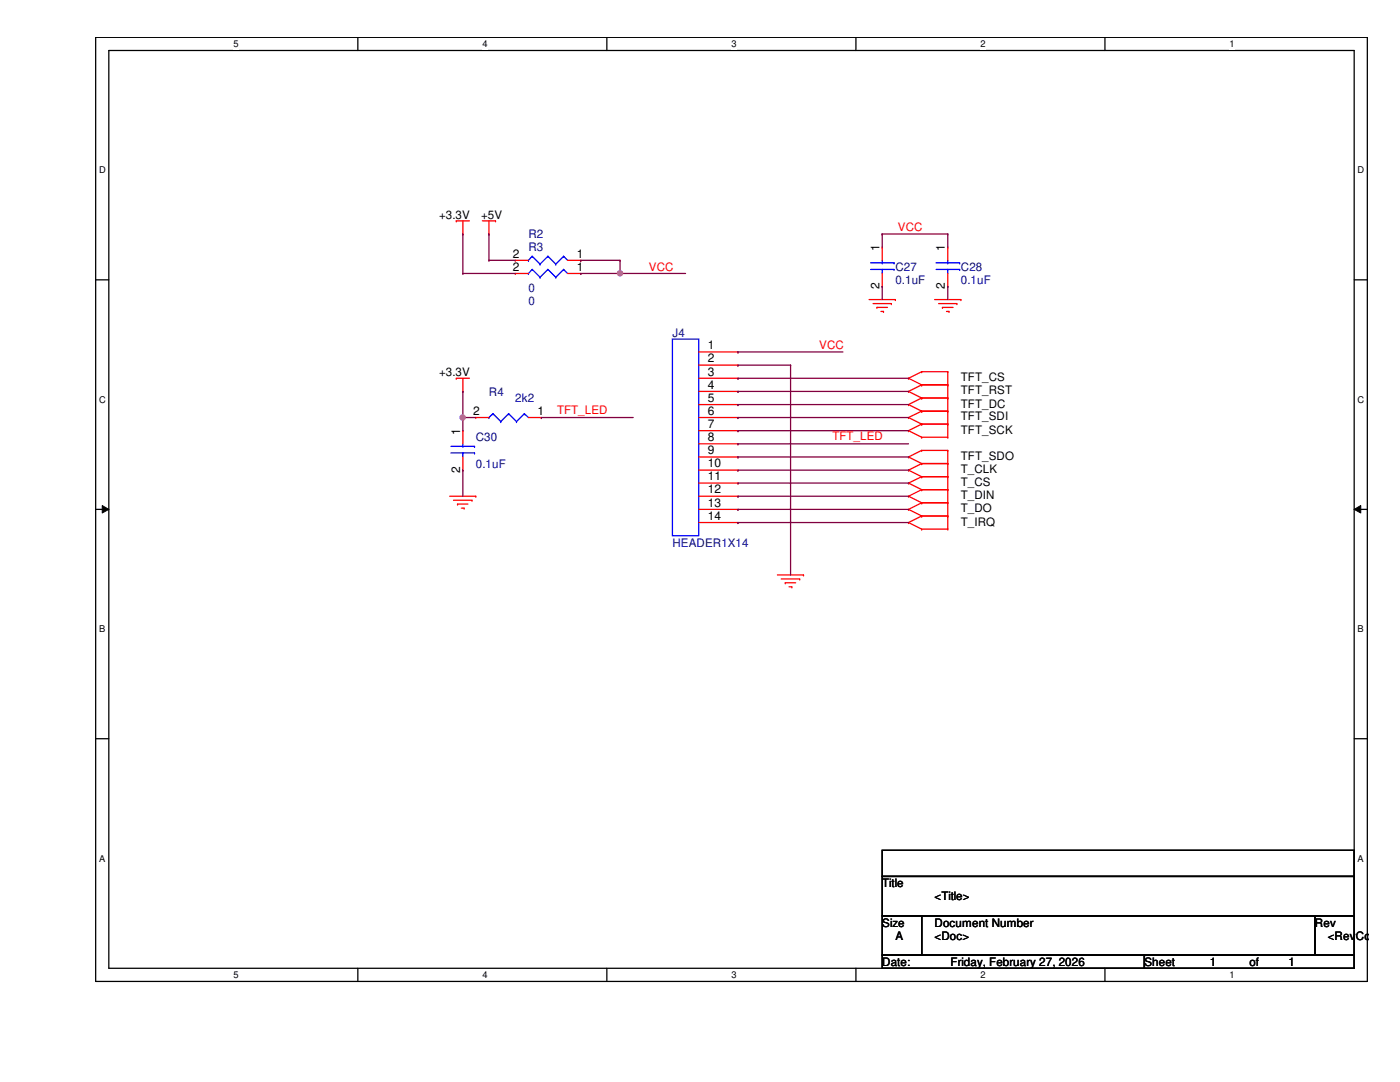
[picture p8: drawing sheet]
<svg xmlns="http://www.w3.org/2000/svg" width="279mm" height="216mm" viewBox="0 0 279 216" stroke-linecap="round" stroke-linejoin="round" font-family="sans-serif">
<path d="M19.1 7.5h253.8v188.3h-253.8zM21.7 10.1h248.6v183.1h-248.6z" fill="none" stroke="#000" stroke-width=".25"/>
<g fill="#fff">
<path d="M46.6 7.7h1v2.1h-1z"/>
<path d="M46.6 193.5h1v2.1h-1z"/>
</g>
<path d="M71.4 7.5v2.6M71.4 193.2v2.6" fill="none" stroke="#000" stroke-width=".25"/>
<g fill="#fff">
<path d="M96.3 7.7h1v2.1h-1z"/>
<path d="M96.3 193.5h1v2.1h-1z"/>
</g>
<path d="M121.1 7.5v2.6M121.1 193.2v2.6" fill="none" stroke="#000" stroke-width=".25"/>
<g fill="#fff">
<path d="M146 7.7h1v2.1h-1z"/>
<path d="M146 193.5h1v2.1h-1z"/>
</g>
<path d="M170.8 7.5v2.6M170.8 193.2v2.6" fill="none" stroke="#000" stroke-width=".25"/>
<g fill="#fff">
<path d="M195.7 7.7h1v2.1h-1z"/>
<path d="M195.7 193.5h1v2.1h-1z"/>
</g>
<path d="M220.5 7.5v2.6M220.5 193.2v2.6" fill="none" stroke="#000" stroke-width=".25"/>
<g fill="#fff">
<path d="M245.4 7.7h1v2.1h-1z"/>
<path d="M245.4 193.5h1v2.1h-1z"/>
<path d="M19.8 32.9h1.3v2.1h-1.3z"/>
<path d="M270.9 32.9h1.3v2.1h-1.3z"/>
<path d="M19.8 78.7h1.3v2.1h-1.3z"/>
<path d="M270.9 78.7h1.3v2.1h-1.3z"/>
</g>
<path d="M19.1 55.8h2.6M270.3 55.8h2.6" fill="none" stroke="#000" stroke-width=".25"/>
<g fill="#fff">
<path d="M19.8 124.5h1.2v2.1h-1.2z"/>
<path d="M270.9 124.5h1.3v2.1h-1.3z"/>
</g>
<path d="M19.1 101.6h2.6M270.3 101.6h2.6" fill="none" stroke="#000" stroke-width=".25"/>
<path d="M20.4 100.9l1.3 .7-1.3 .8zM270.3 101.6l1.3-.7v1.5z" fill="#000"/>
<path d="M20.4 100.9l1.3 .7-1.3 .8zM270.3 101.6l1.3-.7v1.5z" fill="none" stroke="#000" stroke-width=".2"/>
<g fill="#fff">
<path d="M19.8 170.3h1.2v2h-1.2z"/>
<path d="M270.9 170.3h1.3v2h-1.3z"/>
</g>
<path d="M19.1 147.4h2.6M270.3 147.4h2.6M176.1 169.7h94.2v5.2h-94.2zM176.1 174.9h94.2v7.9h-94.2zM176.1 182.8h7.8v7.8h-7.8zM176.1 190.6h52.3v2.6h-52.3zM183.9 182.8h78.5v7.8h-78.5zM228.4 190.6h41.9v2.6h-41.9zM262.4 182.8h7.9v7.8h-7.9z" fill="none" stroke="#000" stroke-width=".25"/>
<g fill="none" stroke="#f00" stroke-width=".25">
<path d="M91.1 44.1h.1M91.1 44.1h2.6M92.4 46.7h.1M92.4 44.1v2.6M96.3 44.1h2.6M97.6 46.7h.1M97.6 44.1v2.6M98.9 44.1h.1M102.8 54.6h.1M102.8 51.9h.1M102.8 54.6h2.7M102.8 51.9h2.7"/>
<path d="M113.3 54.6h2.6M113.3 51.9h2.6M115.9 54.6h.1M115.9 51.9h.1M173.4 59.8h5.3M176.1 49.3h.1M176.1 57.1h.1M176.1 49.3v2.6M176.1 54.6v2.5M178.7 59.8h.1M186.5 59.8h5.3M189.1 49.3h.1"/>
<path d="M189.1 57.1h.1M189.1 49.3v2.6M189.1 54.6v2.5M191.8 59.8h.1M91.1 75.5h.1M91.1 75.5h2.6M92.4 78.1h.1M92.4 75.5v2.6M139.4 75.5h7.9M139.4 70.2h7.9M139.4 72.9h7.9M139.4 78.1h7.9"/>
<path d="M147.3 70.2h.1M147.3 72.9h.1M147.3 75.5h.1M147.3 78.1h.1M174.2 60.6h3.7M175 61.3h.1M175 61.3h2.1M175.8 62.1h.5M176.3 62.1h.1M177.9 60.6h.1M181.3 75.5h.1M181.3 78.1h.1"/>
<path d="M181.3 75.5l2.6 1.3M181.3 78.1l2.6 1.3M183.9 74.2h.1M183.9 76.8h.1M183.9 79.4h.1M183.9 74.2l-2.6 1.3M183.9 74.2h5.2M183.9 76.8h5.2M183.9 76.8l-2.6 1.3M183.9 79.4h5.2M183.9 79.4l-2.6 1.3M187.3 60.6h3.7"/>
<path d="M188.1 61.3h.1M188.1 61.3h2.1M188.9 62.1h.5M189.1 74.2h.1M189.1 76.8h.1M189.1 79.4h.1M189.1 74.2v13M189.4 62.1h.1M191 60.6h.1M89.7 99h5.3M90.5 99.8h3.7M92.4 85.9h.1"/>
<path d="M92.4 93.8h.1M92.4 85.9v2.7M92.4 91.2v2.6M94.2 99.8h.1M95 99h.1M95 83.3h.1M95 83.3h2.6M105.5 83.3h2.5M108 83.3h.1M139.4 99h7.9M139.4 80.7h7.9M139.4 83.3h7.9"/>
<path d="M139.4 85.9h7.9M139.4 88.6h7.9M139.4 91.2h7.9M139.4 93.8h7.9M139.4 96.4h7.9M147.3 80.7h.1M147.3 83.3h.1M147.3 85.9h.1M147.3 88.6h.1M147.3 91.2h.1M147.3 93.8h.1M147.3 96.4h.1"/>
<path d="M147.3 99h.1M181.3 80.7h.1M181.3 83.3h.1M181.3 85.9h.1M181.3 91.2h.1M181.3 93.8h.1M181.3 96.4h.1M181.3 99h.1M181.3 80.7l2.6 1.3M181.3 83.3l2.6 1.3M181.3 85.9l2.6 1.3M181.3 91.2l2.6 1.3"/>
<path d="M181.3 93.8l2.6 1.3M181.3 96.4l2.6 1.3M181.3 99l2.6 1.3M183.9 82h.1M183.9 84.6h.1M183.9 87.2h.1M183.9 89.9h.1M183.9 92.5h.1M183.9 95.1h.1M183.9 97.7h.1M183.9 82h5.2M183.9 84.6h5.2"/>
<path d="M183.9 82l-2.6 1.3M183.9 84.6l-2.6 1.3M183.9 87.2h5.2M183.9 89.9l-2.6 1.3M183.9 89.9h5.2M183.9 92.5h5.2M183.9 92.5l-2.6 1.3M183.9 95.1h5.2M183.9 95.1l-2.6 1.3M183.9 97.7h5.2M183.9 97.7l-2.6 1.3M189.1 82h.1"/>
<path d="M189.1 84.6h.1M189.1 87.2h.1M189.1 89.9h.1M189.1 92.5h.1M189.1 95.1h.1M189.1 97.7h.1M189.1 89.9v15.7M91.3 100.6h.1M91.3 100.6h2.1M92.1 101.4h.5M92.6 101.4h.1M139.4 101.6h7.9"/>
<path d="M139.4 104.3h7.9M147.3 101.6h.1M147.3 104.3h.1M155.2 114.7h5.2M155.9 115.5h3.7M156.7 116.3h.1M156.7 116.3h2.1M157.5 117.1h.5M158 117.1h.1M159.6 115.5h.1M160.4 114.7h.1M181.3 101.6h.1"/>
<path d="M181.3 104.3h.1M181.3 101.6l2.6 1.4M181.3 104.3l2.6 1.3M183.9 100.3h.1M183.9 103h.1M183.9 105.6h.1M183.9 100.3h5.2M183.9 103h5.2M183.9 100.3l-2.6 1.3M183.9 103l-2.6 1.3M183.9 105.6h5.2M189.1 100.3h.1"/>
<path d="M189.1 103h.1M189.1 105.6h.1"/>
</g>
<g fill="none" stroke="#00f" stroke-width=".25">
<path d="M105.5 54.6h.1M105.5 51.9h.1M106.2 53.8h.1M106.2 51.1h.1M106.2 53.8l1.6 1.5M106.2 53.8l-.7 .8M106.2 51.1l1.6 1.6M106.2 51.1l-.7 .8M107.8 55.3h.1M107.8 52.7h.1M109.3 53.8h.1M109.3 51.1h.1"/>
<path d="M109.3 53.8l1.6 1.5M109.3 53.8l-1.5 1.5M109.3 51.1l1.6 1.6M109.3 51.1l-1.5 1.6M110.9 55.3h.1M110.9 52.7h.1M112.5 53.8h.1M112.5 51.1h.1M112.5 53.8l.8 .8M112.5 53.8l-1.6 1.5M112.5 51.1l.8 .8M112.5 51.1l-1.6 1.6"/>
<path d="M173.7 53.8h4.7M173.7 52.5h4.7M176.1 52.5h.1M176.1 53.8h.1M176.1 51.9v.6M176.1 53.8v.8M178.4 53.8h.1M178.4 52.5h.1M186.8 53.8h4.7M186.8 52.5h4.7M189.1 52.5h.1M189.1 53.8h.1"/>
<path d="M189.1 51.9v.6M189.1 53.8v.8M191.5 53.8h.1M191.5 52.5h.1M134.2 67.6h5.2v39.3h-5.2zM90 90.4h4.7M90 89.1h4.7M92.4 89.1h.1M92.4 90.4h.1M92.4 88.6v.5M92.4 90.4v.8M94.7 90.4h.1"/>
<path d="M94.7 89.1h.1M97.6 83.3h.1M98.4 82.5h.1M98.4 82.5l1.5 1.6M98.4 82.5l-.8 .8M99.9 84.1h.1M101.5 82.5h.1M101.5 82.5l1.6 1.6M101.5 82.5l-1.6 1.6M103.1 84.1h.1M104.6 82.5h.1M104.6 82.5l.9 .8"/>
<path d="M104.6 82.5l-1.5 1.6"/>
</g>
<g fill="none" stroke="#800040" stroke-width=".25">
<path d="M92.4 46.7h.1M92.4 46.7v7.9M115.9 54.6h.1M115.9 54.6h7.8M147.3 70.2h.1M147.3 72.9h.1M147.3 75.5h.1M147.3 78.1h.1M147.3 70.2h20.9M147.3 72.9h10.5M147.3 75.5h34M147.3 78.1h34"/>
<path d="M157.8 72.9h.1M157.8 72.9v41.8M147.3 80.7h.1M147.3 83.3h.1M147.3 85.9h.1M147.3 88.6h.1M147.3 91.2h.1M147.3 93.8h.1M147.3 96.4h.1M147.3 99h.1M147.3 80.7h34M147.3 83.3h34"/>
<path d="M147.3 85.9h34M147.3 88.6h34M147.3 91.2h34M147.3 93.8h34M147.3 96.4h34M147.3 99h34M147.3 101.6h.1M147.3 104.3h.1M147.3 101.6h34M147.3 104.3h34"/>
</g>
<circle cx="123.7" cy="54.5" r=".51" fill="#f0f"/>
<circle cx="123.7" cy="54.5" r=".51" fill="none" stroke="#f0f" stroke-width=".25"/>
<g fill="none" stroke="#800040" stroke-width=".25">
<path d="M92.4 54.6h.1M92.4 54.6h10.4M97.6 51.9h.1M97.6 46.7h.1M97.6 51.9h5.2M97.6 46.7v5.2M115.9 51.9h.1M115.9 51.9h7.8M123.7 51.9h.1M123.7 54.6h.1M123.7 54.6h13.1M123.7 51.9v2.7"/>
<path d="M176.1 46.7h.1M176.1 57.1h.1M176.1 46.7h13M176.1 46.7v2.6M176.1 57.1v2.7M189.1 46.7h.1M189.1 57.1h.1M189.1 46.7v2.6M189.1 57.1v2.7M92.4 78.1h.1M92.4 78.1v5.2"/>
</g>
<circle cx="92.3" cy="83.3" r=".51" fill="#f0f"/>
<circle cx="92.3" cy="83.3" r=".51" fill="none" stroke="#f0f" stroke-width=".25"/>
<path d="M92.4 83.3h.1M92.4 93.8h.1M92.4 83.3v2.6M92.4 93.8v5.2M92.4 83.3h2.6M108 83.3h.1M108 83.3h18.4" fill="none" stroke="#800040" stroke-width=".25"/>
<circle cx="123.7" cy="54.5" r=".51" fill="#f0f"/>
<circle cx="123.7" cy="54.5" r=".51" fill="none" stroke="#f0f" stroke-width=".25"/>
<circle cx="92.3" cy="83.3" r=".51" fill="#f0f"/>
<circle cx="92.3" cy="83.3" r=".51" fill="none" stroke="#f0f" stroke-width=".25"/>
<g font-size="2.4">
<text x="102.3" y="51.4">2</text>
<text x="115.1" y="51.4">1</text>
<text x="175.5" y="50.1" transform="rotate(-90 175.5 50.1)">1</text>
<text x="188.6" y="50.1" transform="rotate(-90 188.6 50.1)">1</text>
<text x="102.3" y="54">2</text>
<text x="115.1" y="54">1</text>
<text x="175.5" y="57.7" transform="rotate(-90 175.5 57.7)">2</text>
<text x="188.6" y="57.7" transform="rotate(-90 188.6 57.7)">2</text>
<text x="141.3" y="69.7">1</text>
<text x="141.3" y="72.3">2</text>
<text x="141.3" y="74.9">3</text>
<text x="141.3" y="77.6">4</text>
<text x="94.4" y="82.8">2</text>
<text x="107.3" y="82.8">1</text>
<text x="141.3" y="80.2">5</text>
<text x="141.3" y="82.8">6</text>
<text x="91.8" y="86.7" transform="rotate(-90 91.8 86.7)">1</text>
<text x="141.3" y="85.4">7</text>
<text x="141.3" y="88">8</text>
<text x="91.8" y="94.4" transform="rotate(-90 91.8 94.4)">2</text>
<text x="141.3" y="90.6">9</text>
<text x="141.3" y="93.3">10</text>
<text x="141.3" y="95.8">11</text>
<text x="141.3" y="98.5">12</text>
<text x="141.3" y="101.1">13</text>
<text x="141.3" y="103.7">14</text>
</g>
<g font-size="2.3">
<text x="87.6" y="43.6">+3.3V</text>
<text x="96" y="43.6">+5V</text>
<text x="87.6" y="75">+3.3V</text>
<text x="191.8" y="76.1">TFT_CS</text>
<text x="191.8" y="78.7">TFT_RST</text>
<text x="191.8" y="81.3">TFT_DC</text>
<text x="191.8" y="83.9">TFT_SDI</text>
<text x="191.8" y="86.5">TFT_SCK</text>
<text x="191.8" y="91.8">TFT_SDO</text>
<text x="191.8" y="94.4">T_CLK</text>
<text x="191.8" y="97">T_CS</text>
<text x="191.8" y="99.6">T_DIN</text>
<text x="191.8" y="102.2">T_DO</text>
<text x="191.8" y="104.9">T_IRQ</text>
<text x="176.1" y="177">Title</text>
<text x="186.5" y="179.7">&lt;Title&gt;</text>
<text x="176.1" y="184.9">Size</text>
<text x="186.5" y="184.9">Document Number</text>
<text x="262.4" y="184.9">Rev</text>
<text x="178.7" y="187.5">A</text>
<text x="186.5" y="187.5">&lt;Doc&gt;</text>
<text x="265" y="187.5">&lt;RevCo</text>
<text x="176.1" y="192.7">Date:</text>
<text x="189.7" y="192.7">Friday, February 27, 2026</text>
<text x="228.4" y="192.7">Sheet</text>
<text x="241.5" y="192.7">1</text>
<text x="249.3" y="192.7">of</text>
<text x="257.2" y="192.7">1</text>
</g>
<g font-size="2.3" fill="#000080">
<text x="105.5" y="47.5">R2</text>
<text x="105.5" y="50.2">R3</text>
<text x="105.5" y="58.3">0</text>
<text x="178.7" y="54.1">C27</text>
<text x="178.7" y="56.7">0.1uF</text>
<text x="191.8" y="54.1">C28</text>
<text x="191.8" y="56.7">0.1uF</text>
<text x="105.5" y="60.9">0</text>
<text x="134.2" y="67.2">J4</text>
<text x="97.6" y="79">R4</text>
<text x="102.8" y="80.3">2k2</text>
<text x="95" y="88.1">C30</text>
<text x="95" y="93.3">0.1uF</text>
<text x="134.2" y="109.1">HEADER1X14</text>
</g>
<g font-size="2.3" fill="#f00">
<text x="179.2" y="46.2">VCC</text>
<text x="129.5" y="54.1">VCC</text>
<text x="163.5" y="69.7">VCC</text>
<text x="111.2" y="82.6">TFT_LED</text>
<text x="166.1" y="87.8">TFT_LED</text>
</g>
<g font-size="1.9">
<text x="46.6" y="9.4">5</text>
<text x="96.3" y="9.4">4</text>
<text x="146" y="9.4">3</text>
<text x="195.7" y="9.4">2</text>
<text x="245.4" y="9.4">1</text>
<text x="19.8" y="34.6">D</text>
<text x="270.9" y="34.6">D</text>
<text x="19.8" y="80.3">C</text>
<text x="270.9" y="80.3">C</text>
<text x="19.8" y="126.2">B</text>
<text x="270.9" y="126.2">B</text>
<text x="19.8" y="171.9">A</text>
<text x="270.9" y="171.9">A</text>
<text x="46.6" y="195.2">5</text>
<text x="96.3" y="195.2">4</text>
<text x="146" y="195.2">3</text>
<text x="195.7" y="195.2">2</text>
<text x="245.4" y="195.2">1</text>
</g>
</svg>
